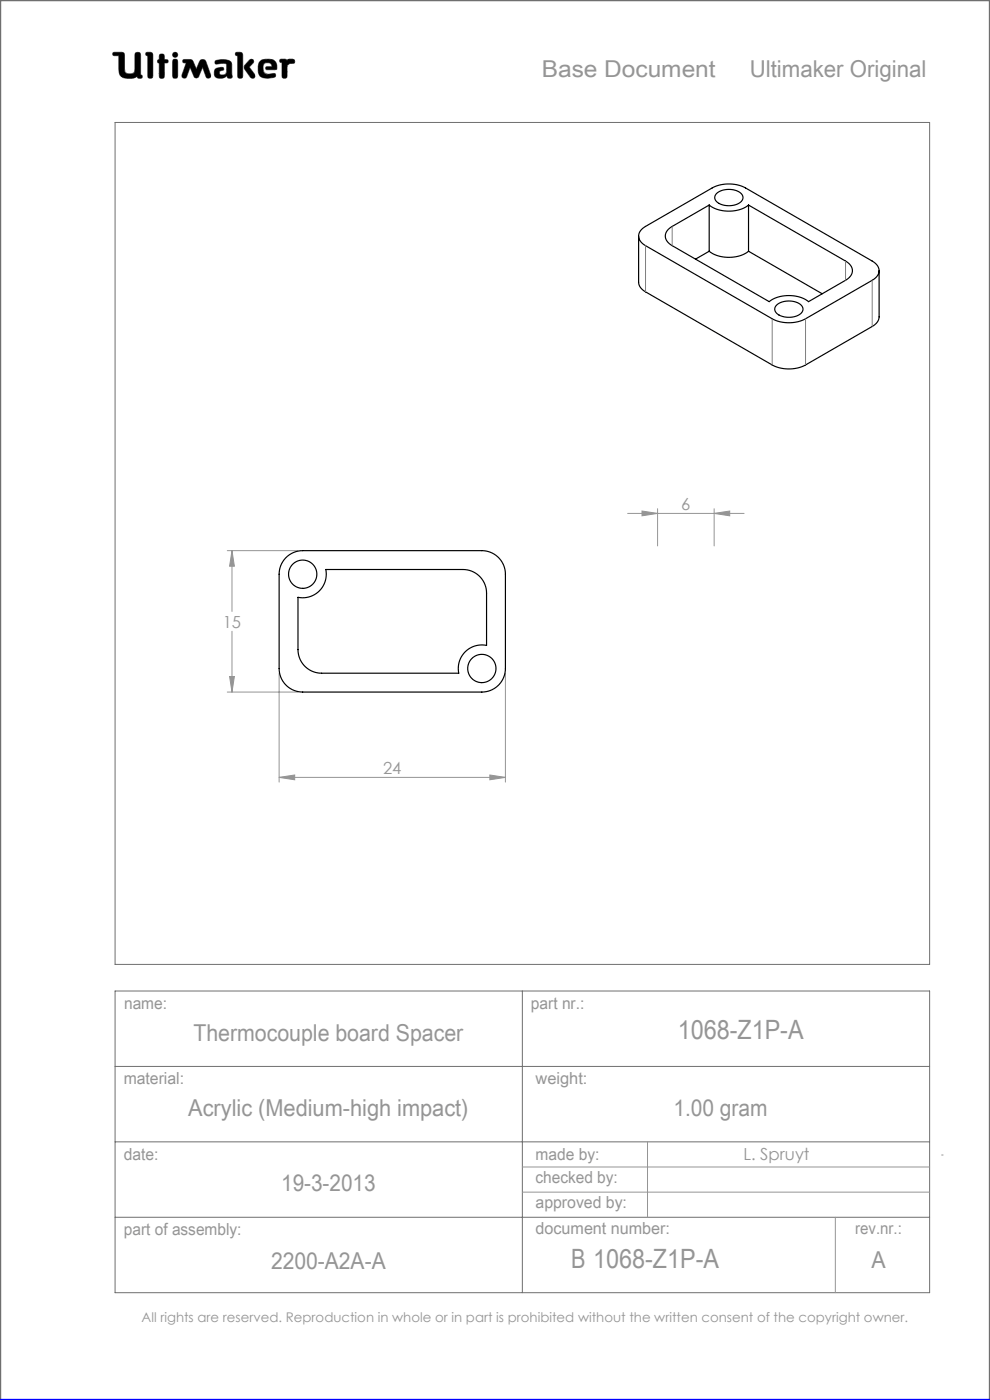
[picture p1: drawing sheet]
<svg xmlns="http://www.w3.org/2000/svg" width="210mm" height="297mm" viewBox="0 0 210 297" stroke-linecap="round" stroke-linejoin="round" font-family="sans-serif">
<g fill="none" stroke="#6f6f6f" stroke-width=".21">
<path d="M24 11.1h1.8l.5 .2 .2 4a1.62 1.62 0 0 0 2 0l.2-4a.65 .65 0 0 1 .7-.2 .65 .65 0 0 1 .4 .6v4.2l.3 .1-.1 .6a.65 .65 0 0 1-.9-.3 4 4 0 0 1-3 .2l-.6-.5-.2-.6-.1-3.6h-1.2l-.1-.3zM29.1 16.2v.1M31 11.1l1.2 .1 .2 .4v4.8a.59 .59 0 0 1-.7 .2 .59 .59 0 0 1-.4-.5v-4.3l-.4-.1zM33.8 13.4h.1M33.8 12.6h.1M33.8 12.6l-.3 .1-.1 .3 .1 .3 .3 .1M33.8 12.6v-1a.59 .59 0 0 1 .7-.1 .59 .59 0 0 1 .4 .5v.6l.6 .1a.4 .4 0 0 1 0 .6l-.6 .1-.1 3.1a.59 .59 0 0 1-.6 .1 .59 .59 0 0 1-.4-.5v-2.7M36.8 12.6h.7l.2 .5v3l-.2 .4-.3 .1-.4-.1-.2-.4v-3zM38.9 12.7l1.3-.1 .6 .2 .8 1.9 .9-2 .6-.1 .4 .1 1.2 3.2v.5l-.4 .2-.4-.1-.9-2.2-.9 2-.5 .3-.3-.2-1-2.1-.7 1.9-.3 .4-.5-.1-.2-.1v-.5l.9-2.6-.7-.1zM42.1 16.2h.1M45.7 12.9a3.6 3.6 0 0 1 3.3 .3l.2 .5v2.1a.53 .53 0 0 1-.2 .8l-.7-.1-.2-.4a1.97 1.97 0 0 1-2.5 .2 1.34 1.34 0 0 1 .4-1.8l1.3-.2 .1 .6a.74 .74 0 0 0-.9 .7 .95 .95 0 0 0 1.4 .1l.2-.6-.1-1.5a2.7 2.7 0 0 0-2 0l-.4-.2zM50.1 11.1l1.2 .1 .2 .4-.1 4.8a.59 .59 0 0 1-.6 .2 .59 .59 0 0 1-.4-.5v-4.3l-.4-.1z"/>
<path d="M52.9 12.8l.4-.2 .4 .1 .1 .4-.9 1.1 1.1 1.5 .1 .6-.2 .3h-.4a5.9 5.9 0 0 1-1.7-2.3l.2-.5zM56.6 14.8h.1M56.6 14.8l-.3-.3 .2-.3 1.2-.1-.2-.5a1.04 1.04 0 0 0-1.7 .5l.2 1.3 .8 .4M56.6 14.8h1.7l.4-.2a1.66 1.66 0 0 0-1.5-2l-1.7 .1a2.65 2.65 0 0 0-.3 3.5 3.5 3.5 0 0 0 3.2 .1l.1-.3-.2-.4-1.5 .2M56.8 15.8h.1M59.5 12.6h1.1l.3 .2a1.21 1.21 0 0 1 1.5-.1l.1 .6-1 .2-.6 .4-.1 2.5a.59 .59 0 0 1-.6 .2 .59 .59 0 0 1-.4-.5v-2.8l-.4-.2zM24.4 26h172.8v178.6h-172.8zM24.4 210.2h172.8v64h-172.8zM110.8 210.2v64M24.4 226.2h172.8M24.4 242.2h172.8M24.4 258.2h172.8"/>
<circle cx="37.2" cy="11.6" r=".56"/>
</g>
<path d="M0 297v-297h210v297" fill="none" stroke="#6f6f6f" stroke-width=".5"/>
<g fill="none" stroke="#959595" stroke-width=".21">
<path d="M48.2 116.8h15M49.2 116.8l.5 3.3h-1zM49.2 116.8v12.9M133.1 108.9h24.7M136.2 108.4l3.3 .5-3.3 .5zM139.5 107.9v7.9M151.5 108.9l3.3-.5v1zM151.5 107.9v7.9M49.2 133.9v12.9M48.2 146.8h15M48.7 143.5h1l-.5 3.3zM59.2 142.8v23.1"/>
<path d="M107.2 142.8v23.1M59.2 164.9l3.3-.5v1zM59.2 164.9h48M103.9 164.4l3.3 .5-3.3 .5zM110.8 247.6h86.4M110.8 252.9h86.4M137.4 242.2v16M177.2 258.2v16M199.7 245h.4"/>
</g>
<path d="M0 297h210" fill="none" stroke="#00f" stroke-width=".5"/>
<path d="M45.7 12.9l-.1 .4 .2 .3 1.7-.2 .6 .2-.1 1.8-.2 .4-.5 .1a.54 .54 0 0 1-.8-.5 .54 .54 0 0 1 .8-.5l.2-.1-.1-.4-.4-.1a1.31 1.31 0 0 0-1.5 .9 1.14 1.14 0 0 0 .3 1.2 1.14 1.14 0 0 0 1.2 .2l.8-.3a.23 .23 0 0 1 .3-.2 .23 .23 0 0 1 .2 .4 .58 .58 0 0 0 .8 .1 .58 .58 0 0 0 .1-.9v-2a1.32 1.32 0 0 0-1.7-1.1zM50 11.2v.5l.4 .1v4.5l.2 .3h.6l.3-.4v-4.7l-.4-.4zM53 12.7l-1.1 1.2-.1 .5 1.4 2.1 .6 .1 .3-.3v-.4l-1.2-1.7 .9-.9v-.4l-.3-.3zM55.1 13a2.66 2.66 0 0 0 .3 3.4l1.4 .2 1.3-.2 .4-.3-.2-.5-1.5 .2-.6-.2-.3-.4-.1-.9a.98 .98 0 0 1 .7-1 .98 .98 0 0 1 1.1 .5l.1 .3-1.2 .1-.1 .4 .2 .2h1.6a.49 .49 0 0 0 .5-.2 .49 .49 0 0 0 0-.6 1.57 1.57 0 0 0-2-1.4h-.9zM59.4 12.6v.5l.4 .2v3l.3 .3h.5l.3-.4v-2.3l.6-.4 .9-.1 .1-.6-.4-.3-.9 .1-.3 .2-.3-.2zM36.7 12.6l-.1 3.7 .2 .3h.6l.3-.4v-3.3l-.3-.3zM36.6 11.6a.56 .56 0 0 0 1.1 0 .56 .56 0 0 0-1.1 0zM33.9 11.6l-.1 1-.3 .2-.1 .3 .4 .3v3l.2 .2h.5l.3-.1 .1-.3v-2.8l.7-.1 .1-.4-.2-.2-.6-.1-.2-1.1zM31 11.2l-.1 .5 .4 .1 .1 4.5 .2 .3h.5l.3-.4v-4.7l-.4-.4zM38.8 12.7v.6h.7l-.9 2.7 .2 .5 .4 .1 .3-.2 .8-2.1 .9 2 .2 .2h.4l.3-.2 .9-2 .8 2.1 .5 .2 .4-.3v-.4l-1-2.8-.3-.4-.5-.1-.4 .2-.9 1.9-.9-2-.5-.1zM24 11.2l-.1 .3 .2 .3h1.1v2.7a1.73 1.73 0 0 0 2.1 2.1 2.42 2.42 0 0 0 1.8-.4l.3 .4h.6l.2-.3-.1-.3-.3-.1v-4.3l-.1-.3-.2-.2h-.6l-.3 .4v3.4a.89 .89 0 0 1-1.3 .8 .81 .81 0 0 1-.9-1.1l-.1-3.3-.5-.2z" fill-rule="evenodd" fill="#000"/>
<path d="M59.2 164.9l3.3-.5v1zM103.9 164.4l3.3 .5-3.3 .5zM49.2 116.8l.5 3.3h-1zM48.7 143.5h1l-.5 3.3zM136.2 108.4l3.3 .5-3.3 .5zM151.5 108.9l3.3-.5v1z" fill="#959595"/>
<g fill="none" stroke="#000" stroke-width=".25">
<path d="M135.5 50.1v9.8a2.42 2.42 0 0 0 1.4 2l26.9 15.5a7.8 7.8 0 0 0 7.1 0l14.1-8.1a2.53 2.53 0 0 0 1.5-2.1v-9.8M136.1 48.7l.8-.7 14.2-8.1a7.8 7.8 0 0 1 7 0l26.9 15.5a2.16 2.16 0 0 1 1.5 2 2.16 2.16 0 0 1-1.5 2.1l-14.1 8.1a7.8 7.8 0 0 1-7.1 0l-26.9-15.5a2.07 2.07 0 0 1-.8-3.4zM150.4 43.5l-7.8 4.5a2.16 2.16 0 0 0-1.5 2.1 2.16 2.16 0 0 0 1.5 2l20.6 11.9a7.4 7.4 0 0 1 8.3 0l7.9-4.5a2.16 2.16 0 0 0 1.4-2.1 2.16 2.16 0 0 0-1.4-2l-20.6-11.9M150.4 43.5a7.4 7.4 0 0 0 8.4 0M150.4 53.3a7.4 7.4 0 0 0 8.4 0M150.4 43.5v9.8M150.4 53.3l-2.9 1.7M152 41.1a4.1 4.1 0 0 1 5.5 .3 1.55 1.55 0 0 1-1.5 2 3.7 3.7 0 0 1-4.3-1.1l-.1-.6zM158.8 43.5v9.8M158.8 53.3l15.6 9M164.7 64.8a4.1 4.1 0 0 1 5.5 .2 1.55 1.55 0 0 1-1.4 2.1 3.7 3.7 0 0 1-4.4-1.2v-.6zM60.8 118.1a5 5 0 0 1 3.4-1.3h38a5 5 0 0 1 5 5v20a5 5 0 0 1-5 5h-38a5 5 0 0 1-5-5v-20a5 5 0 0 1 1.6-3.7z"/>
<path d="M63.2 126.7a5 5 0 0 0 5.9-5.9h29.1a5 5 0 0 1 5 5v11.1a5 5 0 0 0-5.9 5.9h-29.1a5 5 0 0 1-5-5z"/>
<circle cx="64.2" cy="121.8" r="3"/>
<circle cx="102.2" cy="141.8" r="3"/>
</g>
<path d="M136.9 52.1v9.8M142.6 48v4.1M179.4 55.4v4.1M185 59.5v9.8M163.8 67.6v9.8M170.9 67.6v9.8" fill="none" stroke="#808080" stroke-width=".21"/>
<g font-size="5.6" fill="#959595">
<text x="143.8" y="220.3">1068-Z1P-A</text>
<text x="121.1" y="269.1">B 1068-Z1P-A</text>
</g>
<g font-size="4.9" fill="#959595">
<text x="114.9" y="16.3">Base Document</text>
<text x="159" y="16.3">Ultimaker Original</text>
<text x="41" y="220.9">Thermocouple board Spacer</text>
<text x="39.9" y="236.7">Acrylic (Medium-high impact)</text>
<text x="142.8" y="236.7">1.00 gram</text>
<text x="59.6" y="252.7">19-3-2013</text>
<text x="57.5" y="269.3">2200-A2A-A</text>
<text x="184.9" y="269.1">A</text>
</g>
<g font-size="3.5" fill="#959595">
<text x="144.5" y="108.2">6</text>
<text x="47.3" y="133.2">15</text>
<text x="81.3" y="164.2">24</text>
<text x="26.3" y="214.1">name:</text>
<text x="112.6" y="214">part nr.:</text>
<text x="26.2" y="229.9">material:</text>
<text x="113.6" y="229.9">weight:</text>
<text x="26.3" y="246">date:</text>
<text x="113.6" y="246">made by:</text>
<text x="113.6" y="251.1">checked by:</text>
<text x="157.7" y="246.2">L. Spruyt</text>
<text x="113.6" y="256.3">approved by:</text>
<text x="26.3" y="262">part of assembly:</text>
<text x="113.6" y="261.8">document number:</text>
<text x="181.4" y="261.9">rev.nr.:</text>
</g>
<text font-size="2.8" fill="#959595" x="30" y="280.4">All rights are reserved. Reproduction in whole or in part is prohibited without the written consent of the copyright owner.</text>
</svg>
